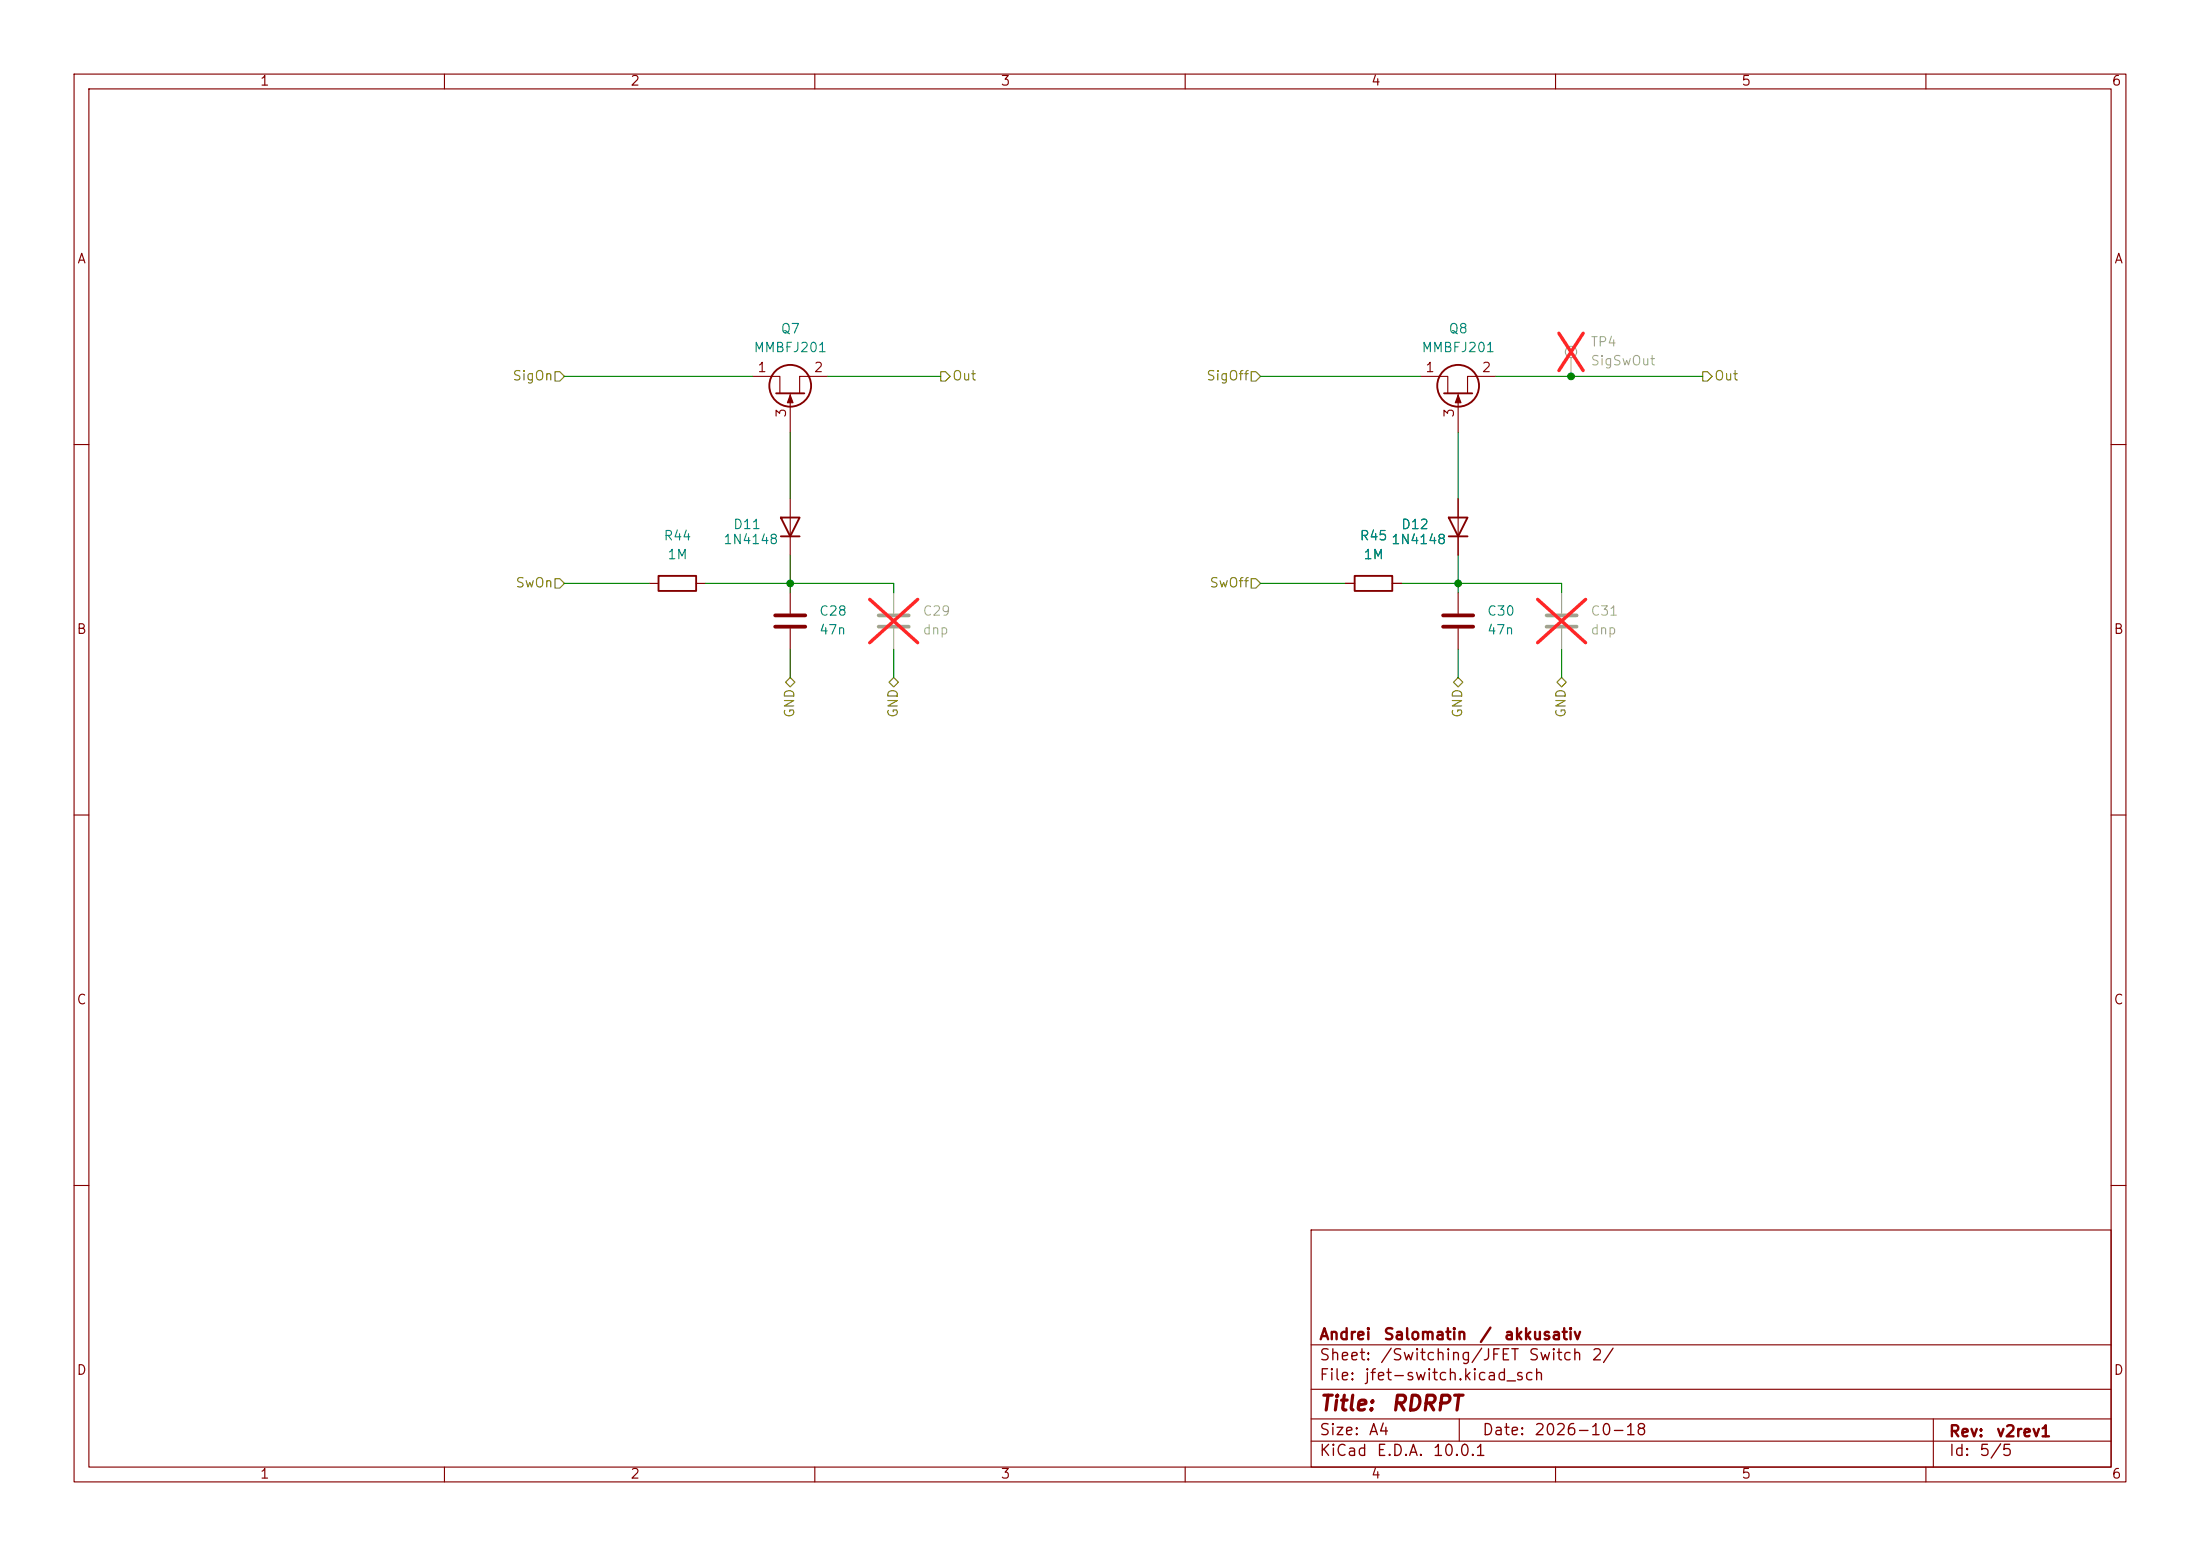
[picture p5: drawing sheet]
<svg xmlns="http://www.w3.org/2000/svg" width="297mm" height="210mm" viewBox="0 0 297 210" stroke-linecap="round" stroke-linejoin="round" font-family="sans-serif">
<path d="M0 0h297v210h-297z" fill="#fff" stroke="#fff" stroke-width=".14"/>
<g fill="none" stroke="#840000" stroke-width=".15">
<path d="M10 10h277v190h-277zM12 12h273v186h-273zM60 10v2M110 10v2M160 10v2M210 10v2M260 10v2M101.6 50.8h3.7v2.3M106.7 53.1v5.3M111.8 50.8h-3.9v2.3M191.8 50.8h3.7v2.3M196.8 53.1v5.3"/>
<path d="M201.9 50.8h-3.8v2.3M10 60h2M87.6 78.7h1.3M94 78.7h1.2M106.7 67.3v7.6M181.6 78.7h1.3M188 78.7h1.2M196.8 67.3v7.6M285 60h2M106.7 80v2.8M106.7 84.8v2.8M196.8 80v2.8"/>
<path d="M196.8 84.8v2.8M10 110h2M285 110h2M10 160h2M177 166h108v32h-108zM285 160h2M60 198v2M110 198v2M160 198v2M177 194.5h108M177 191.5h108M177 187.5h108"/>
<path d="M177 181.5h108M197 191.5v3M210 198v2M260 198v2M261 191.5v6.5"/>
</g>
<g fill="none" stroke="#a1a1a1" stroke-width=".15">
<path d="M212.1 48.3v2.5M120.6 80v2.8M120.6 84.8v2.8M210.8 80v2.8M210.8 84.8v2.8"/>
<circle cx="212.1" cy="47.5" r=".76"/>
</g>
<path d="M210.5 45l3.2 5M213.7 45l-3.2 5M117.4 80.9l6.5 5.8M123.9 80.9l-6.5 5.8M207.6 80.9l6.5 5.8M214.1 80.9l-6.5 5.8" fill="none" stroke="#ff2626" stroke-width=".46"/>
<path d="M104.6 84.6h4.1M104.6 83.1h4.1M194.8 84.6h4.1M194.8 83.1h4.1" fill="none" stroke="#840000" stroke-width=".51"/>
<path d="M118.6 83.1h4.1M118.6 84.6h4.1M208.8 83.1h4.1M208.8 84.6h4.1" fill="none" stroke="#a1a1a1" stroke-width=".51"/>
<g fill="none" stroke="#840000" stroke-width=".25">
<path d="M104.8 53.1h3.8M194.9 53.1h3.9M88.9 77.7h5.1v2.1h-5.1zM105.4 69.9h2.5l-1.2 2.5zM105.4 72.4h2.5M182.9 77.7h5.1v2.1h-5.1zM195.6 69.9h2.5l-1.3 2.5zM195.6 72.4h2.5"/>
<circle cx="106.7" cy="52.1" r="2.82"/>
<circle cx="196.8" cy="52.1" r="2.82"/>
</g>
<g fill="#840000" stroke="#840000" stroke-width=".15">
<path d="M106.7 53.3l.4 1.1h-.8z"/>
<path d="M196.8 53.3l.4 1.1h-.7z"/>
</g>
<path d="M74.9 50.2h.7l.6 .6-.6 .6h-.7zM127 50.2h.6l.7 .6-.7 .6h-.6zM168.9 50.2h.6l.7 .6-.7 .6h-.6zM229.9 50.2h.6l.6 .6-.6 .6h-.6zM74.9 78.1h.7l.6 .6-.6 .7h-.7zM168.9 78.1h.6l.7 .6-.7 .7h-.6zM106 92.1l.7-.7 .6 .7-.6 .6zM120 92.1l.6-.7 .7 .7-.7 .6zM196.2 92.1l.6-.7 .7 .7-.7 .6zM210.2 92.1l.6-.7 .7 .7-.7 .6z" fill="none" stroke="#848400" stroke-width=".15"/>
<g fill="none" stroke="#008400" stroke-width=".15">
<path d="M76.2 50.8h25.4M106.7 58.4v8.9M111.8 50.8h15.2M170.2 50.8h21.6M196.8 58.4v8.9M201.9 50.8h28M76.2 78.7h11.4M95.2 78.7h25.4v1.3M106.7 74.9v5.1M170.2 78.7h11.4M189.2 78.7h21.6v1.3M196.8 74.9v5.1"/>
<path d="M106.7 87.6v3.8M120.6 87.6v3.8M196.8 87.6v3.8M210.8 87.6v3.8"/>
</g>
<g fill="#008400" stroke="#008400" stroke-width=".14">
<circle cx="106.7" cy="78.7" r=".46"/>
<circle cx="196.8" cy="78.7" r=".46"/>
<circle cx="212.1" cy="50.8" r=".46"/>
</g>
<g font-size="2" fill="#840000">
<text x="178" y="190.9">Title:</text>
<text x="187.7" y="190.9">RDRPT</text>
</g>
<g font-size="1.5" fill="#840000">
<text x="178" y="184">Sheet:</text>
<text x="178" y="181.2">Andrei</text>
<text x="186.2" y="184">/Switching/JFET</text>
<text x="186.7" y="181.2">Salomatin</text>
<text x="199.6" y="181.2">/</text>
<text x="202.9" y="181.2">akkusativ</text>
<text x="206.2" y="184">Switch</text>
<text x="214.8" y="184">2/</text>
<text x="178" y="186.7">File:</text>
<text x="184.1" y="186.7">jfet-switch.kicad_sch</text>
<text x="178" y="196.9">KiCad</text>
<text x="178" y="194.1">Size:</text>
<text x="184.7" y="194.1">A4</text>
<text x="185.7" y="196.9">E.D.A.</text>
<text x="193.3" y="196.9">10.0.1</text>
<text x="200" y="194.1">Date:</text>
<text x="207" y="194.1">2026-10-18</text>
<text x="263" y="194.3">Rev:</text>
<text x="263" y="196.9">Id:</text>
<text x="267.1" y="196.9">5/5</text>
<text x="269.4" y="194.3">v2rev1</text>
</g>
<g font-size="1.3" fill="#840000">
<text x="35" y="11.9">1</text>
<text x="85" y="11.9">2</text>
<text x="135" y="11.9">3</text>
<text x="185" y="11.9">4</text>
<text x="235" y="11.9">5</text>
<text x="285" y="11.9">6</text>
<text x="10.3" y="35.9">A</text>
<text x="285.3" y="35.9">A</text>
<text x="102.2" y="50.5">1</text>
<text x="109.8" y="50.5">2</text>
<text x="192.3" y="50.5">1</text>
<text x="200" y="50.5">2</text>
<text x="106.4" y="56.5" transform="rotate(-90 106.4 56.5)">3</text>
<text x="196.6" y="56.5" transform="rotate(-90 196.6 56.5)">3</text>
<text x="10.3" y="85.9">B</text>
<text x="285.3" y="85.9">B</text>
<text x="10.3" y="135.9">C</text>
<text x="285.3" y="135.9">C</text>
<text x="10.3" y="185.9">D</text>
<text x="285.3" y="185.9">D</text>
<text x="35" y="199.9">1</text>
<text x="85" y="199.9">2</text>
<text x="135" y="199.9">3</text>
<text x="185" y="199.9">4</text>
<text x="235" y="199.9">5</text>
<text x="285" y="199.9">6</text>
</g>
<g font-size="1.3" fill="#008484">
<text x="101.6" y="47.9">MMBFJ201</text>
<text x="105.3" y="45.3">Q7</text>
<text x="191.8" y="47.9">MMBFJ201</text>
<text x="195.5" y="45.3">Q8</text>
<text x="98.9" y="71.7">D11</text>
<text x="189.1" y="71.7">D12</text>
<text x="89.5" y="73.3">R44</text>
<text x="90" y="75.8">1M</text>
<text x="97.6" y="73.8">1N4148</text>
<text x="183.5" y="73.3">R45</text>
<text x="184" y="75.8">1M</text>
<text x="187.7" y="73.8">1N4148</text>
<text x="110.5" y="83.4">C28</text>
<text x="200.7" y="83.4">C30</text>
<text x="110.5" y="86">47n</text>
<text x="200.7" y="86">47n</text>
</g>
<g font-size="1.3" fill="#a1a1a1">
<text x="214.6" y="47.1">TP4</text>
<text x="214.6" y="49.6">SigSwOut</text>
<text x="124.5" y="83.4">C29</text>
<text x="214.6" y="83.4">C31</text>
<text x="124.5" y="86">dnp</text>
<text x="214.6" y="86">dnp</text>
</g>
<g font-size="1.3" fill="#848400">
<text x="69.1" y="51.7">SigOn</text>
<text x="128.5" y="51.7">Out</text>
<text x="162.8" y="51.7">SigOff</text>
<text x="231.3" y="51.7">Out</text>
<text x="69.5" y="79.6">SwOn</text>
<text x="163.2" y="79.6">SwOff</text>
<text x="107.5" y="97" transform="rotate(-90 107.5 97)">GND</text>
<text x="121.5" y="97" transform="rotate(-90 121.5 97)">GND</text>
<text x="197.7" y="97" transform="rotate(-90 197.7 97)">GND</text>
<text x="211.7" y="97" transform="rotate(-90 211.7 97)">GND</text>
</g>
</svg>
